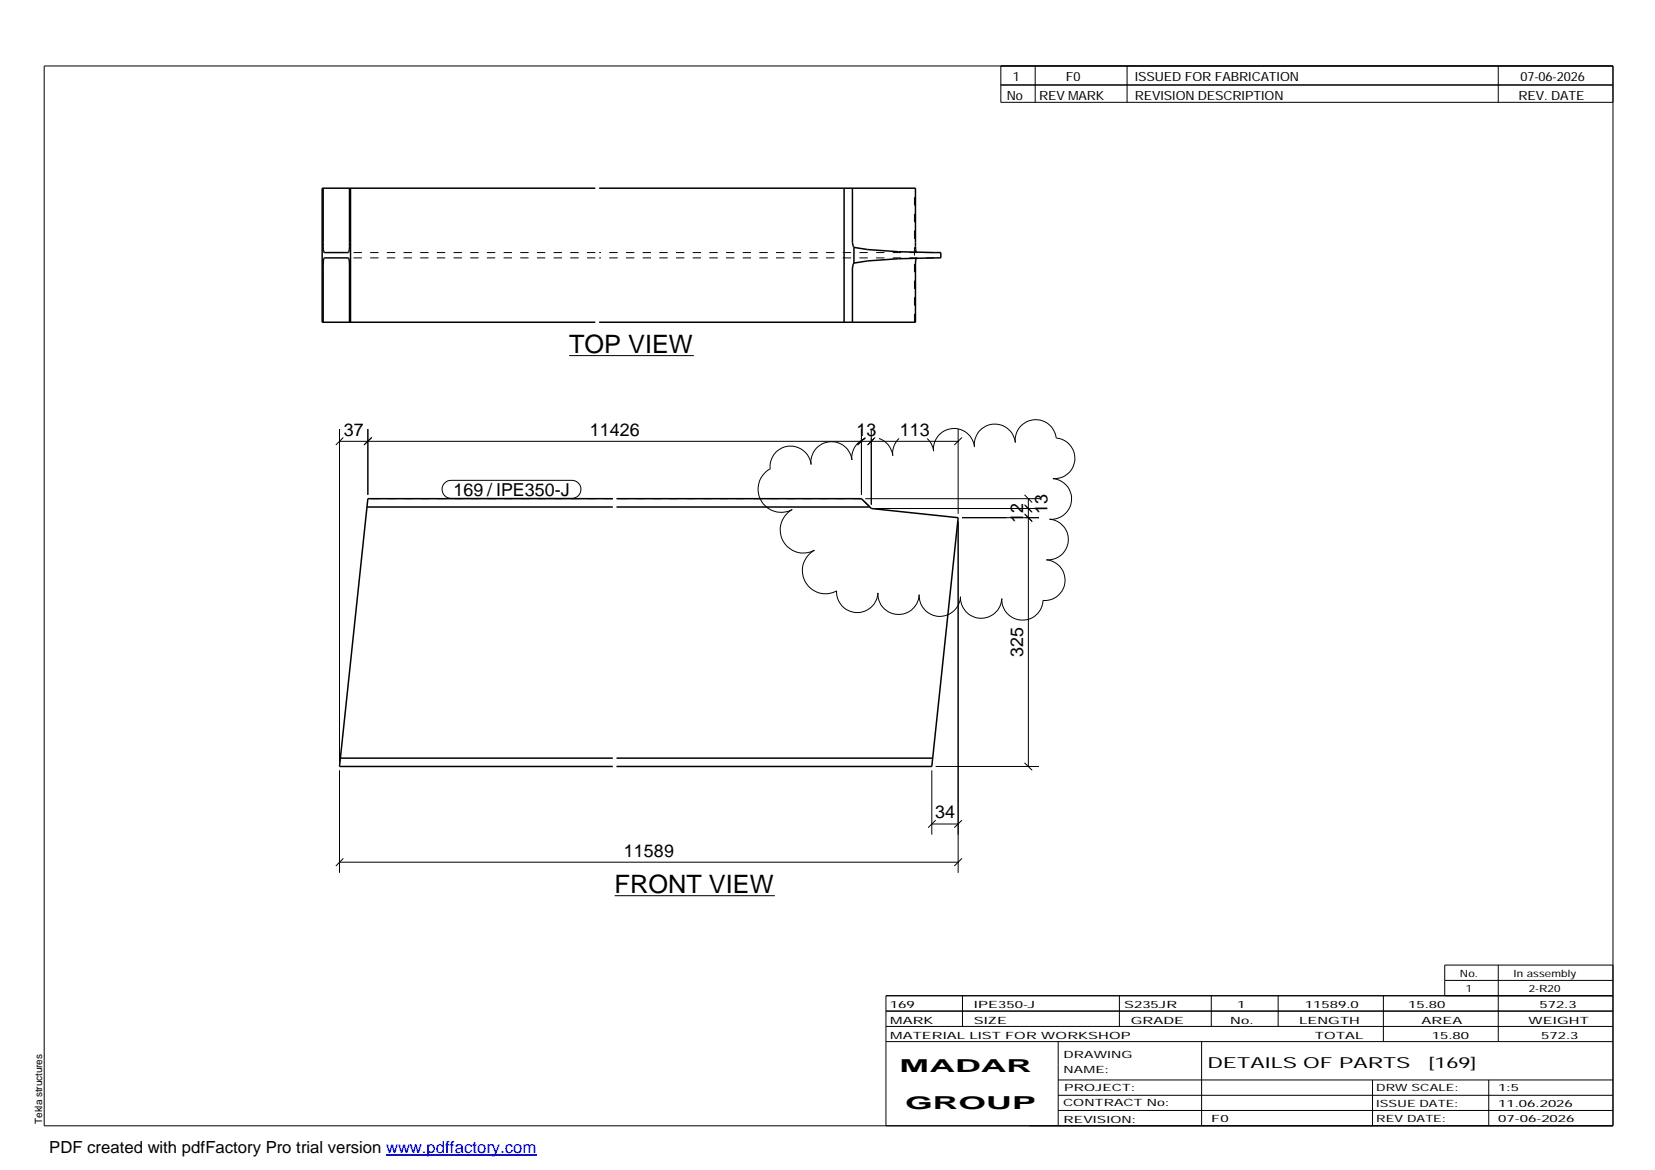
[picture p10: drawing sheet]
<svg xmlns="http://www.w3.org/2000/svg" width="420mm" height="297mm" viewBox="0 0 420 297" stroke-linecap="round" stroke-linejoin="round" font-family="sans-serif">
<g fill="none" stroke="#000" stroke-width=".38">
<path d="M82 47.8v14.8l.3 1.5h6.2l.1-.2 .1-1.3v-14.8M89 47.8v34M151.1 47.8h-69.3v34h69.3M152.1 47.8h80.3v14.8l.2 1.4M214.3 47.8v34M216.4 47.8v13.8l.4 1.2M216.8 62.8v4M216.8 66.8l-.4 1.2v13.8M216.8 62.8a142.9 142.9 0 0 0 22 1.3v1.4a142.9 142.9 0 0 0-22 1.3M232.6 65.6l-.2 1.4v14.8h-80.3M82 81.8v-14.8l.3-1.5h6.2l.1 .2 .1 1.3v14.8M93.2 128.7h62.4"/>
<path d="M155.6 126.6h-62.2l-7.2 68h69.4M156.5 126.6h62.2l2.2 2.1M156.5 128.7h64.4M220.9 128.7l.3 .4 22 2.3-6.6 63.2h-80.1M86.4 192.5h69.2M156.5 192.5h80.3"/>
</g>
<path d="M151.1 64.1h-62.6M151.1 65.5h-62.6M232.6 65.6l.1-.1M232.7 64.1l-.1-.1M237.2 64.1h-85.1M237.2 65.5h-85.1M232.2 81.8v-34M232.4 81.8h-.2M155.6 126.6h-62.2M218.7 126.6h-62.2M220.9 128.7l-2.2-2.1" fill="none" stroke="#000" stroke-width=".25" stroke-dasharray="2.1 2.1" stroke-linecap="butt"/>
<g fill="none" stroke="#000" stroke-width=".25">
<path d="M11.2 16.7h398.3v269.1h-398.3zM254.1 16.7v9.3h155.4M262.8 16.7v9.3M286.1 16.7v9.3M380.4 16.7v9.3M254.1 21.6h155.4M144.5 90.3h31.6M86.2 108.9v84.7M86.2 112h157M87.2 111.1l-1.9 1.9M93.4 108.9v16.7M94.4 111.1l-2 1.9"/>
<path d="M218.7 108.9v16.7M219.7 111.1l-2 1.9M219.8 111.3a5.1 5.1 0 0 0-3.5 5.5 5.2 5.2 0 0 0-5.8-4.6 5.2 5.2 0 0 0-4.6 5.7 5.2 5.2 0 0 0-5.7-4.6 5.2 5.2 0 0 0-4.7 5.7 5.9 5.9 0 0 0-2.3 8 5.9 5.9 0 0 0 7.9 2.4 5.9 5.9 0 0 0-2.3 7.9 5.9 5.9 0 0 0 8 2.4 5.9 5.9 0 0 0-2.4 8 5.9 5.9 0 0 0 8 2.3 5.3 5.3 0 0 0 5 5.5 5.3 5.3 0 0 0 5.5-5 5.2 5.2 0 0 0 5 5.5 5.2 5.2 0 0 0 5.4-5 5.3 5.3 0 0 0 5 5.5 5.3 5.3 0 0 0 5.5-5 5.3 5.3 0 0 0 5.1 5.5 5.3 5.3 0 0 0 5.4-5 5.2 5.2 0 0 0 5 5.4 5.2 5.2 0 0 0 5.5-5 5.2 5.2 0 0 0 5.6-4.7 5.2 5.2 0 0 0-4.8-5.6 5.2 5.2 0 0 0 5.6-4.7 5.2 5.2 0 0 0-4.8-5.6 5.2 5.2 0 0 0 5.6-4.7 5.2 5.2 0 0 0-4.7-5.6 5.2 5.2 0 0 0 5.6-4.7 5.2 5.2 0 0 0-4.8-5.6 5.2 5.2 0 0 0-5.7-4.6 5.2 5.2 0 0 0-4.6 5.7 5.2 5.2 0 0 0-5.8-4.6 5.2 5.2 0 0 0-4.6 5.7 5.2 5.2 0 0 0-5.7-4.6 5.2 5.2 0 0 0-4.7 5.7 5.1 5.1 0 0 0-1.6-3.2M221.2 108.9v19.2M222.2 111.1l-1.9 1.9M223.1 111.3a5.1 5.1 0 0 1 3.6 4.4 5.1 5.1 0 0 1 1.6-4.4M243.2 108.9v21.6M244.2 111.1l-1.9 1.9M112.9 122.6l.7-.5 .9-.2h30.7a2.29 2.29 0 0 1 2.3 2.3 2.29 2.29 0 0 1-2.3 2.3h-30.7a2.28 2.28 0 0 1-2.1-1.4 2.28 2.28 0 0 1 .5-2.5zM219.7 126.6h44.5M222.2 129.1h42M243.2 132.4v89.2"/>
<path d="M244.2 131.4h19.6M260.1 130.5l1.9 1.9M260.1 128.1l1.9 2M260.1 125.6l1.9 2M261.1 126.6v68M86.2 195.6v26M236.6 195.6v16.3M237.5 194.6h26.3M260.1 193.7l1.9 1.9M86.2 218.9h157M87.2 217.9l-1.9 2M236.6 209.2h6.6"/>
<path d="M237.5 208.2l-1.9 1.9M244.2 217.9l-1.9 2M244.2 208.2l-1.9 1.9M156 227.4h40.7M224.9 256.7h184.6M244.3 252.8v7.8M284.2 252.8v7.8M307.5 252.8v7.8M324.5 252.8v7.8M351.2 252.8v11.6M366.8 248.9h42.7M380.4 245v19.4"/>
<path d="M409.5 245h-42.7v7.8M409.5 252.8h-184.6v33M224.9 264.4h184.6M224.9 260.6h184.6M268.6 264.4v21.4M268.6 274.2h140.9M268.6 278.1h140.9M305.1 264.4v21.4M348.4 274.2v11.6M378 274.2v11.6M268.6 281.9h140.9"/>
</g>
<path d="M98 293.3h38.2" fill="none" stroke="#00f" stroke-width=".3"/>
<g font-size="6.4">
<text x="144.5" y="89.6">TOP VIEW</text>
<text x="156" y="226.7">FRONT VIEW</text>
</g>
<g font-size="4.5">
<text x="87.3" y="110.6">37</text>
<text x="149.7" y="110.6">11426</text>
<text x="217.4" y="110.6">13</text>
<text x="228.4" y="110.6">113</text>
<text x="115.1" y="125.9">169 / IPE350-J</text>
<text x="265.9" y="130.4" transform="rotate(-90 265.9 130.4)">13</text>
<text x="259.7" y="132.8" transform="rotate(-90 259.7 132.8)">12</text>
<text x="259.7" y="166.8" transform="rotate(-90 259.7 166.8)">325</text>
<text x="237.4" y="207.8">34</text>
<text x="158.4" y="217.5">11589</text>
<text x="228.4" y="272.3">MADAR</text>
<text x="229.8" y="281.6">GROUP</text>
</g>
<text font-size="4.2" x="12.5" y="292.7">PDF created with pdfFactory Pro trial version www.pdffactory.com</text>
<g font-size="3.9">
<text x="306.5" y="271.3">DETAILS OF PARTS</text>
<text x="362.7" y="271.3">[169]</text>
</g>
<g font-size="3.2">
<text x="257.1" y="20.5">1</text>
<text x="270.6" y="20.5">F0</text>
<text x="288.1" y="20.5">ISSUED FOR FABRICATION</text>
<text x="386" y="20.5">07-06-2026</text>
<text x="255.6" y="25.5">No</text>
<text x="263.8" y="25.5">REV MARK</text>
<text x="288.1" y="25.5">REVISION DESCRIPTION</text>
<text x="385.5" y="25.5">REV. DATE</text>
</g>
<g font-size="2.5">
<text x="370.6" y="247.9">No.</text>
<text x="372.1" y="251.8">1</text>
<text x="384.3" y="247.9">In assembly</text>
<text x="388.1" y="251.8">2-R20</text>
<text x="225.9" y="255.9">169</text>
<text x="247.3" y="255.9">IPE350-J</text>
<text x="285.4" y="255.9">S235JR</text>
<text x="314.1" y="255.9">1</text>
<text x="331.3" y="255.9">11589.0</text>
<text x="357.5" y="255.9">15.80</text>
<text x="390.8" y="255.9">572.3</text>
<text x="226" y="263.7">MATERIAL LIST FOR WORKSHOP</text>
<text x="226" y="259.9">MARK</text>
<text x="247.2" y="259.9">SIZE</text>
<text x="287.1" y="259.9">GRADE</text>
<text x="312.3" y="259.9">No.</text>
<text x="329.8" y="259.9">LENGTH</text>
<text x="333.8" y="263.7">TOTAL</text>
<text x="360.9" y="259.9">AREA</text>
<text x="363.5" y="263.7">15.80</text>
<text x="388.1" y="259.9">WEIGHT</text>
<text x="391.3" y="263.7">572.3</text>
<text x="270" y="268.5">DRAWING</text>
<text x="270" y="272.5">NAME:</text>
<text x="269.9" y="280.9">CONTRACT No:</text>
<text x="270.2" y="277">PROJECT:</text>
<text x="349.4" y="277.1">DRW SCALE:</text>
<text x="349.4" y="281">ISSUE DATE:</text>
<text x="380.4" y="277.1">1:5</text>
<text x="380.4" y="281">11.06.2026</text>
<text x="10.7" y="285.4" transform="rotate(-90 10.7 285.4)">Tekla structures</text>
<text x="270" y="285">REVISION:</text>
<text x="307.5" y="284.8">F0</text>
<text x="349.4" y="284.8">REV DATE:</text>
<text x="380.4" y="284.8">07-06-2026</text>
</g>
</svg>
